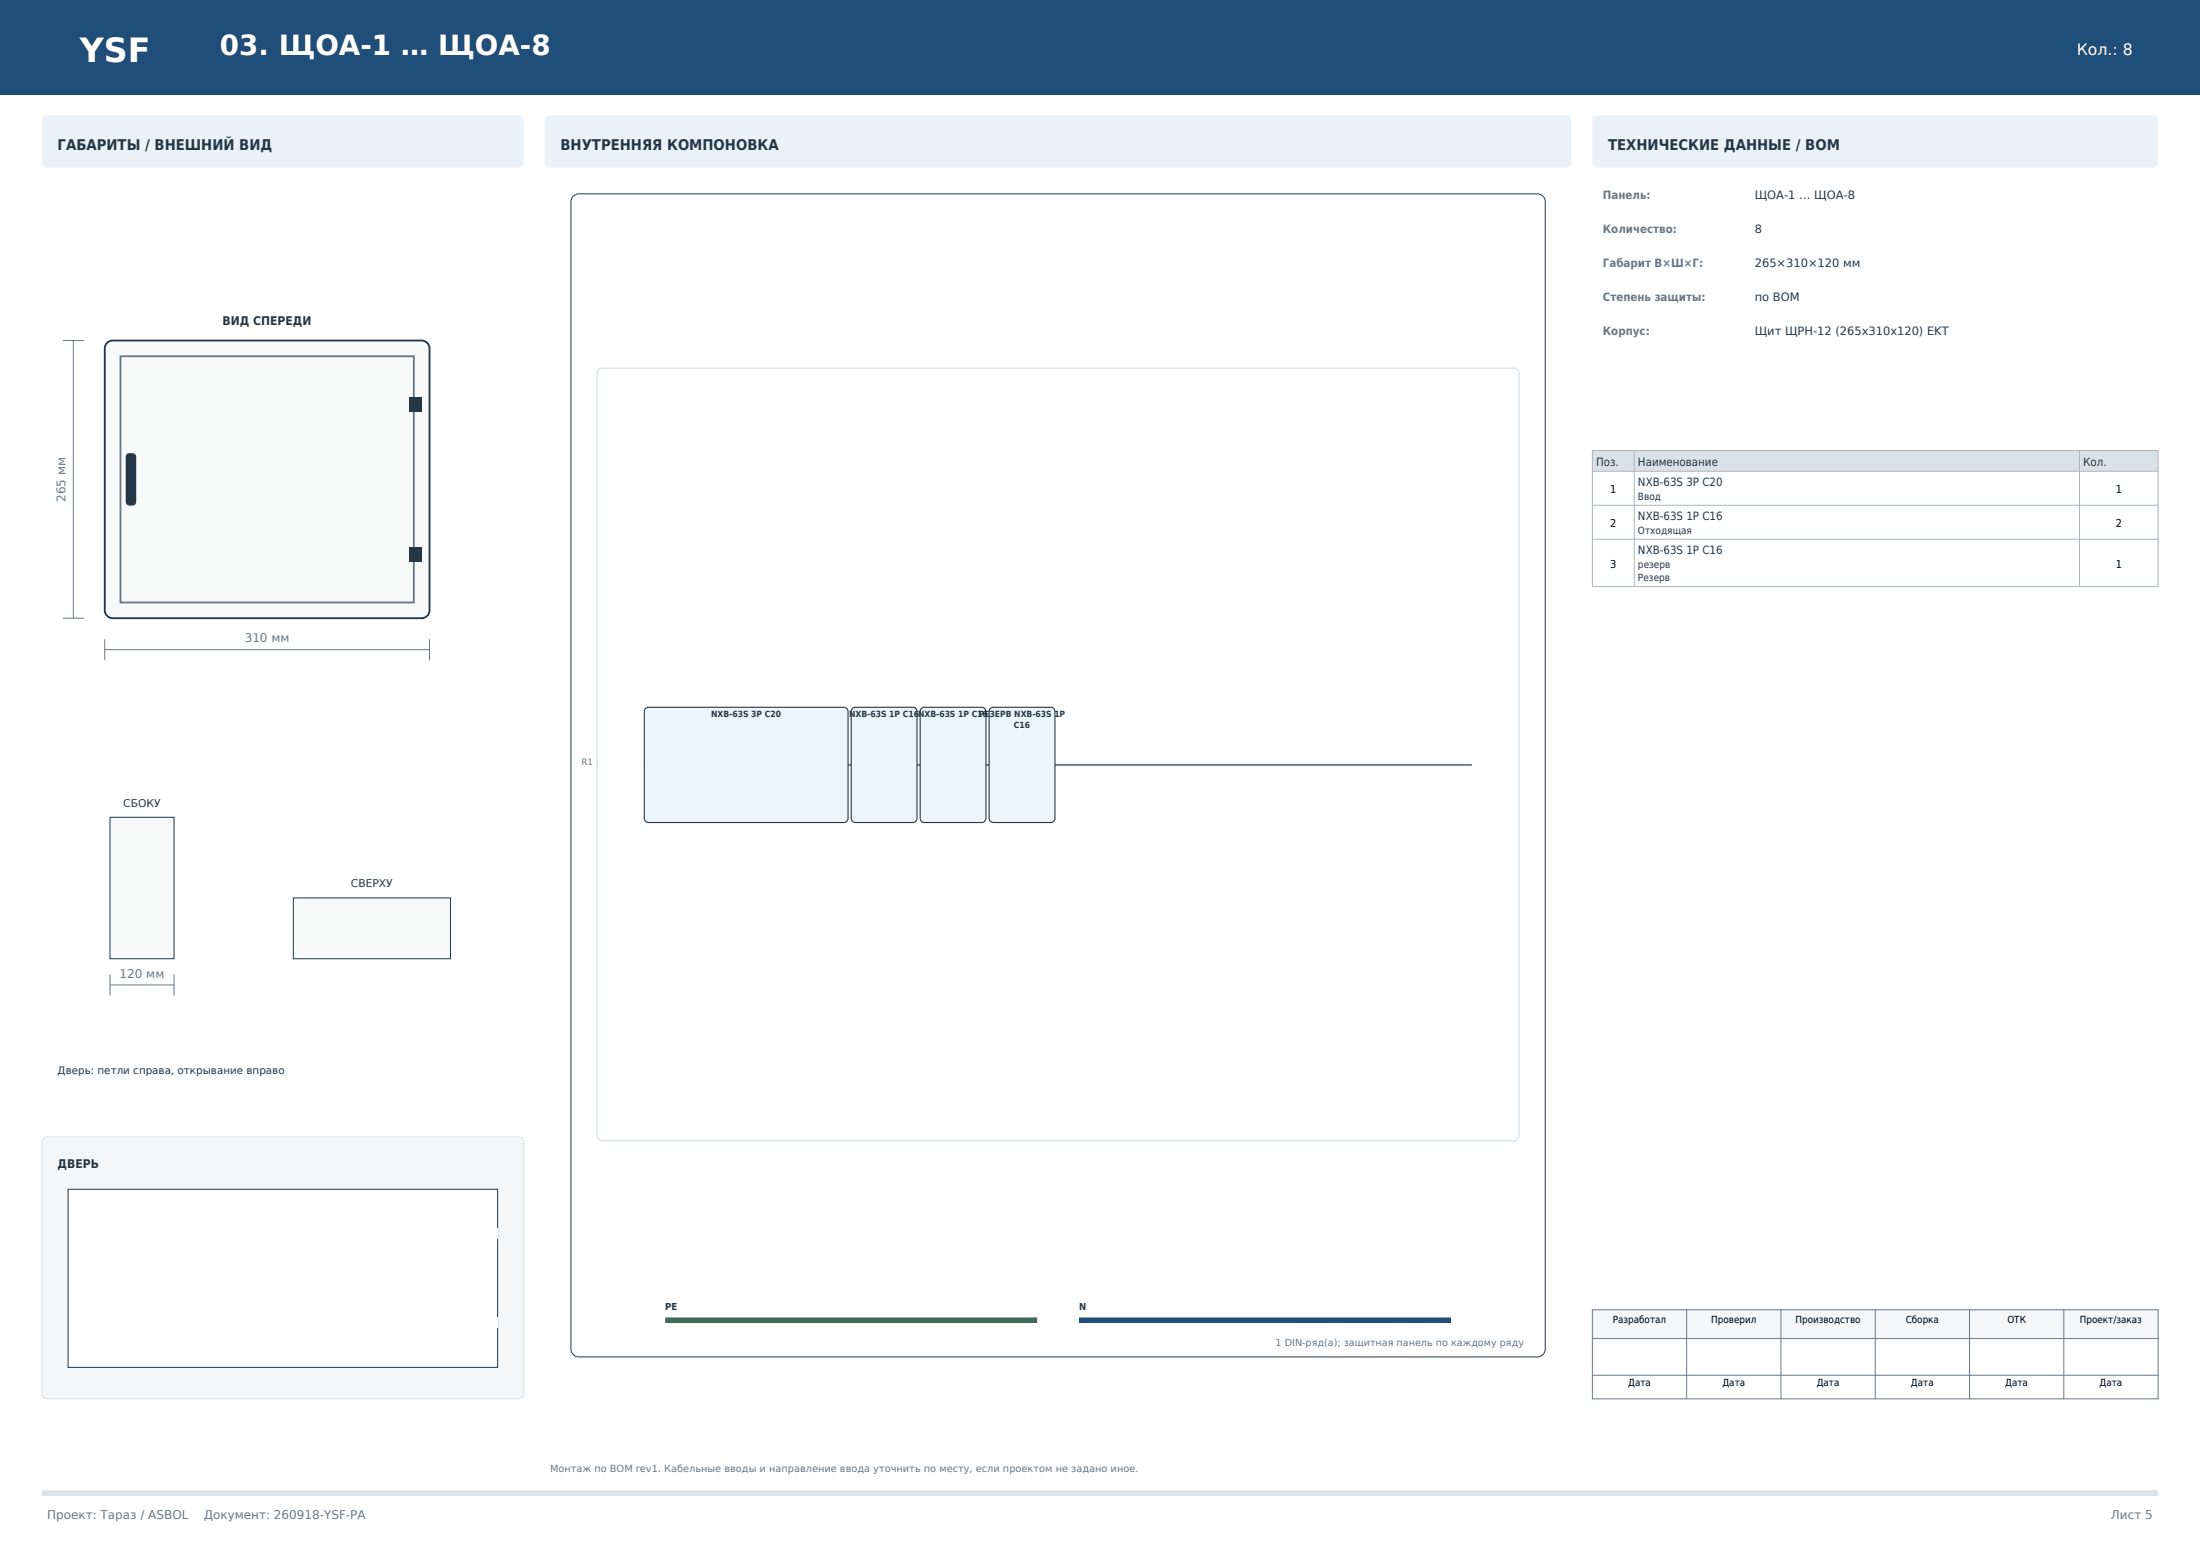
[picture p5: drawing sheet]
<svg xmlns="http://www.w3.org/2000/svg" width="420mm" height="297mm" viewBox="0 0 420 297" stroke-linecap="round" stroke-linejoin="round" font-family="sans-serif">
<g fill="#1e4e79">
<path d="M0 0h420v18h-420z" fill-rule="evenodd"/>
<path d="M8.6 5.6l.9-.5 .5-.1h24a2 2 0 0 1 2 2v6a2 2 0 0 1-2 2h-24a2 2 0 0 1-2-2v-6l.1-.5z" fill-rule="evenodd"/>
</g>
<path d="M8.3 22.3l.7-.3h90a1 1 0 0 1 1 1v8a1 1 0 0 1-1 1h-90a1 1 0 0 1-1-1v-8z" fill-rule="evenodd" fill="#eaf2f8"/>
<path d="M20.6 65.3l.9-.3h59a1.5 1.5 0 0 1 1.5 1.5v50a1.5 1.5 0 0 1-1.5 1.5h-59a1.5 1.5 0 0 1-1.5-1.5v-50l.1-.5z" fill-rule="evenodd" fill="#f8f9f9" stroke="#253746" stroke-width=".35"/>
<path d="M23 68h56v47h-56z" fill="none" stroke="#6b7785" stroke-width=".35"/>
<g fill="#253746">
<path d="M78.2 104.4h2.4v2.8h-2.4z" fill-rule="evenodd"/>
<path d="M78.2 75.8h2.4v2.8h-2.4z" fill-rule="evenodd"/>
<path d="M24.2 86.7a1.13 1.13 0 0 1 1.8 .5v8.6a.7 .7 0 0 1-.7 .7h-.6a.7 .7 0 0 1-.7-.7v-8.6z" fill-rule="evenodd"/>
</g>
<path d="M12 65h4M14 65v53M12 118h4M20 124h62M20 122v4M82 122v4" fill="none" stroke="#6b7785" stroke-width=".19"/>
<path d="M21 156h12.2v27h-12.2z" fill-rule="evenodd" fill="#f8f9f9" stroke="#253746" stroke-width=".19"/>
<path d="M21 188h12.2M21 186v4M33.2 186v4" fill="none" stroke="#6b7785" stroke-width=".19"/>
<path d="M56 171.4h30v11.6h-30z" fill-rule="evenodd" fill="#f8f9f9" stroke="#253746" stroke-width=".19"/>
<path d="M8.3 217.3l.7-.3h90a1 1 0 0 1 1 1v48a1 1 0 0 1-1 1h-90a1 1 0 0 1-1-1v-48z" fill-rule="evenodd" fill="#f4f6f7" stroke="#d9e2e9" stroke-width=".19"/>
<path d="M13 227h82v34h-82z" fill-rule="evenodd" fill="#fff" stroke="#253746" stroke-width=".19"/>
<g fill="#fff">
<path d="M93 251.5h2v2h-2z" fill-rule="evenodd"/>
<path d="M93 234.5h2v2h-2z" fill-rule="evenodd"/>
<path d="M15.2 241.1l1.3-.1 .3 .1 .2 .4v5l-.1 .3-.4 .2-1.3-.1-.2-.4v-5z" fill-rule="evenodd"/>
</g>
<path d="M104.3 22.3l.7-.3h194a1 1 0 0 1 1 1v8a1 1 0 0 1-1 1h-194a1 1 0 0 1-1-1v-8z" fill-rule="evenodd" fill="#eaf2f8"/>
<path d="M109.6 37.3l.9-.3h183a1.5 1.5 0 0 1 1.5 1.5v219a1.5 1.5 0 0 1-1.5 1.5h-183a1.5 1.5 0 0 1-1.5-1.5v-219l.1-.5z" fill-rule="evenodd" fill="#fff" stroke="#253746" stroke-width=".19"/>
<path d="M114.3 70.6l.7-.3h174a1 1 0 0 1 1 1v145.4a1 1 0 0 1-1 1h-174a1 1 0 0 1-1-1v-145.4z" fill="none" stroke="#d9e2e9" stroke-width=".25"/>
<path d="M123 146h158" fill="none" stroke="#6b7785" stroke-width=".35"/>
<g fill="#ebf5fb" stroke="#253746" stroke-width=".21">
<path d="M123.2 135.2l.6-.2h37.3a.8 .8 0 0 1 .8 .8v20.4a.8 .8 0 0 1-.8 .8h-37.3a.8 .8 0 0 1-.8-.8v-20.4z" fill-rule="evenodd"/>
<path d="M162.7 135.2l.6-.2h11a.8 .8 0 0 1 .8 .8v20.4a.8 .8 0 0 1-.8 .8h-11a.8 .8 0 0 1-.8-.8v-20.4z" fill-rule="evenodd"/>
<path d="M175.9 135.2l.6-.2h10.9a.8 .8 0 0 1 .8 .8v20.4a.8 .8 0 0 1-.8 .8h-10.9a.8 .8 0 0 1-.8-.8v-20.4z" fill-rule="evenodd"/>
<path d="M189.1 135.2l.5-.2h11a.8 .8 0 0 1 .8 .8v20.4a.8 .8 0 0 1-.8 .8h-11a.8 .8 0 0 1-.8-.8v-20.4z" fill-rule="evenodd"/>
</g>
<path d="M127 252h71" fill="none" stroke="#3f6b4f" stroke-width="1.1" stroke-linecap="butt"/>
<path d="M206 252h71" fill="none" stroke="#1e4e79" stroke-width="1.1" stroke-linecap="butt"/>
<path d="M304.3 22.3l.7-.3h106a1 1 0 0 1 1 1v8a1 1 0 0 1-1 1h-106a1 1 0 0 1-1-1v-8z" fill-rule="evenodd" fill="#eaf2f8"/>
<path d="M304 86h108v4h-108z" fill-rule="evenodd" fill="#d9e2e9"/>
<path d="M304 86h108v26h-108zM304 90h108M304 96.4h108M312 86v26M397 86v26M304 102.9h108" fill="none" stroke="#aab7b8" stroke-width=".19"/>
<path d="M304 250h108v5.5h-108z" fill-rule="evenodd" fill="#f4f6f7"/>
<path d="M304 250h108v17h-108zM304 255.5h108M322 250v17M340 250v17M358 250v17M376 250v17M394 250v17M304 262.5h108" fill="none" stroke="#6b7785" stroke-width=".19"/>
<path d="M8 285h404" fill="none" stroke="#d9e2e9" stroke-width="1.1" stroke-linecap="butt"/>
<text font-size="6.3" fill="#fff" x="15.2" y="11.9">YSF</text>
<text font-size="5.3" fill="#fff" x="42" y="10.5">03. ЩОА-1 … ЩОА-8</text>
<text font-size="3" fill="#fff" x="396.5" y="10.5">Кол.: 8</text>
<g font-size="2.8" fill="#253746">
<text x="11" y="28.7">ГАБАРИТЫ / ВНЕШНИЙ ВИД</text>
<text x="107" y="28.7">ВНУТРЕННЯЯ КОМПОНОВКА</text>
<text x="307" y="28.7">ТЕХНИЧЕСКИЕ ДАННЫЕ / BOM</text>
</g>
<g font-size="2.3" fill="#253746">
<text x="42.5" y="62">ВИД СПЕРЕДИ</text>
<text x="11" y="223">ДВЕРЬ</text>
</g>
<g font-size="2.3" fill="#6b7785">
<text x="12.5" y="95.8" transform="rotate(-90 12.5 95.8)">265 мм</text>
<text x="46.7" y="122.6">310 мм</text>
<text x="22.8" y="186.6">120 мм</text>
<text x="9" y="290">Проект: Тараз / ASBOL</text>
<text x="38.9" y="290">Документ: 260918-YSF-PA</text>
<text x="403" y="290">Лист 5</text>
</g>
<g font-size="2.2" fill="#6b7785">
<text x="306" y="38">Панель:</text>
<text x="306" y="44.5">Количество:</text>
<text x="306" y="51">Габарит В×Ш×Г:</text>
<text x="306" y="57.5">Степень защиты:</text>
<text x="306" y="64">Корпус:</text>
</g>
<g font-size="2.2" fill="#253746">
<text x="335" y="38">ЩОА-1 … ЩОА-8</text>
<text x="335" y="44.5">8</text>
<text x="335" y="51">265×310×120 мм</text>
<text x="335" y="57.5">по BOM</text>
<text x="335" y="64">Щит ЩРН-12 (265х310х120) EKT</text>
<text x="304.7" y="88.9">Поз.</text>
<text x="312.7" y="88.9">Наименование</text>
<text x="397.7" y="88.9">Кол.</text>
<text x="312.7" y="92.8">NXB-63S 3P C20</text>
<text x="312.7" y="99.3">NXB-63S 1P C16</text>
<text x="312.7" y="105.8">NXB-63S 1P C16</text>
</g>
<g font-size="2.1">
<text x="307.4" y="94.1">1</text>
<text x="403.9" y="94.1">1</text>
<text x="307.4" y="100.6">2</text>
<text x="403.9" y="100.6">2</text>
<text x="307.4" y="108.4">3</text>
<text x="403.9" y="108.4">1</text>
</g>
<g font-size="2" fill="#253746">
<text x="23.5" y="154">СБОКУ</text>
<text x="67" y="169.4">СВЕРХУ</text>
<text x="11" y="205">Дверь: петли справа, открывание вправо</text>
</g>
<g font-size="1.9" fill="#253746">
<text x="312.7" y="95.4">Ввод</text>
<text x="312.7" y="101.9">Отходящая</text>
<text x="312.7" y="108.4">резерв</text>
<text x="312.7" y="110.9">Резерв</text>
</g>
<g font-size="1.9">
<text x="307.9" y="252.5">Разработал</text>
<text x="326.7" y="252.5">Проверил</text>
<text x="342.8" y="252.5">Производство</text>
<text x="363.8" y="252.5">Сборка</text>
<text x="383.2" y="252.5">ОТК</text>
<text x="397.1" y="252.5">Проект/заказ</text>
<text x="310.8" y="264.5">Дата</text>
<text x="328.8" y="264.5">Дата</text>
<text x="346.8" y="264.5">Дата</text>
<text x="364.8" y="264.5">Дата</text>
<text x="382.8" y="264.5">Дата</text>
<text x="400.8" y="264.5">Дата</text>
</g>
<text font-size="1.9" fill="#6b7785" x="105" y="281">Монтаж по BOM rev1. Кабельные вводы и направление ввода уточнить по месту, если проектом не задано иное.</text>
<g font-size="1.8" fill="#253746">
<text x="127" y="250">PE</text>
<text x="206" y="250">N</text>
</g>
<text font-size="1.8" fill="#6b7785" x="243.5" y="257">1 DIN-ряд(а); защитная панель по каждому ряду</text>
<text font-size="1.7" fill="#6b7785" x="111" y="146">R1</text>
<g font-size="1.6" fill="#253746">
<text x="135.8" y="136.9">NXB-63S 3P C20</text>
<text x="162.1" y="136.9">NXB-63S 1P C16</text>
<text x="175.3" y="136.9">NXB-63S 1P C16</text>
<text x="186.8" y="136.9">РЕЗЕРВ NXB-63S 1P</text>
<text x="193.6" y="138.9">C16</text>
</g>
</svg>
